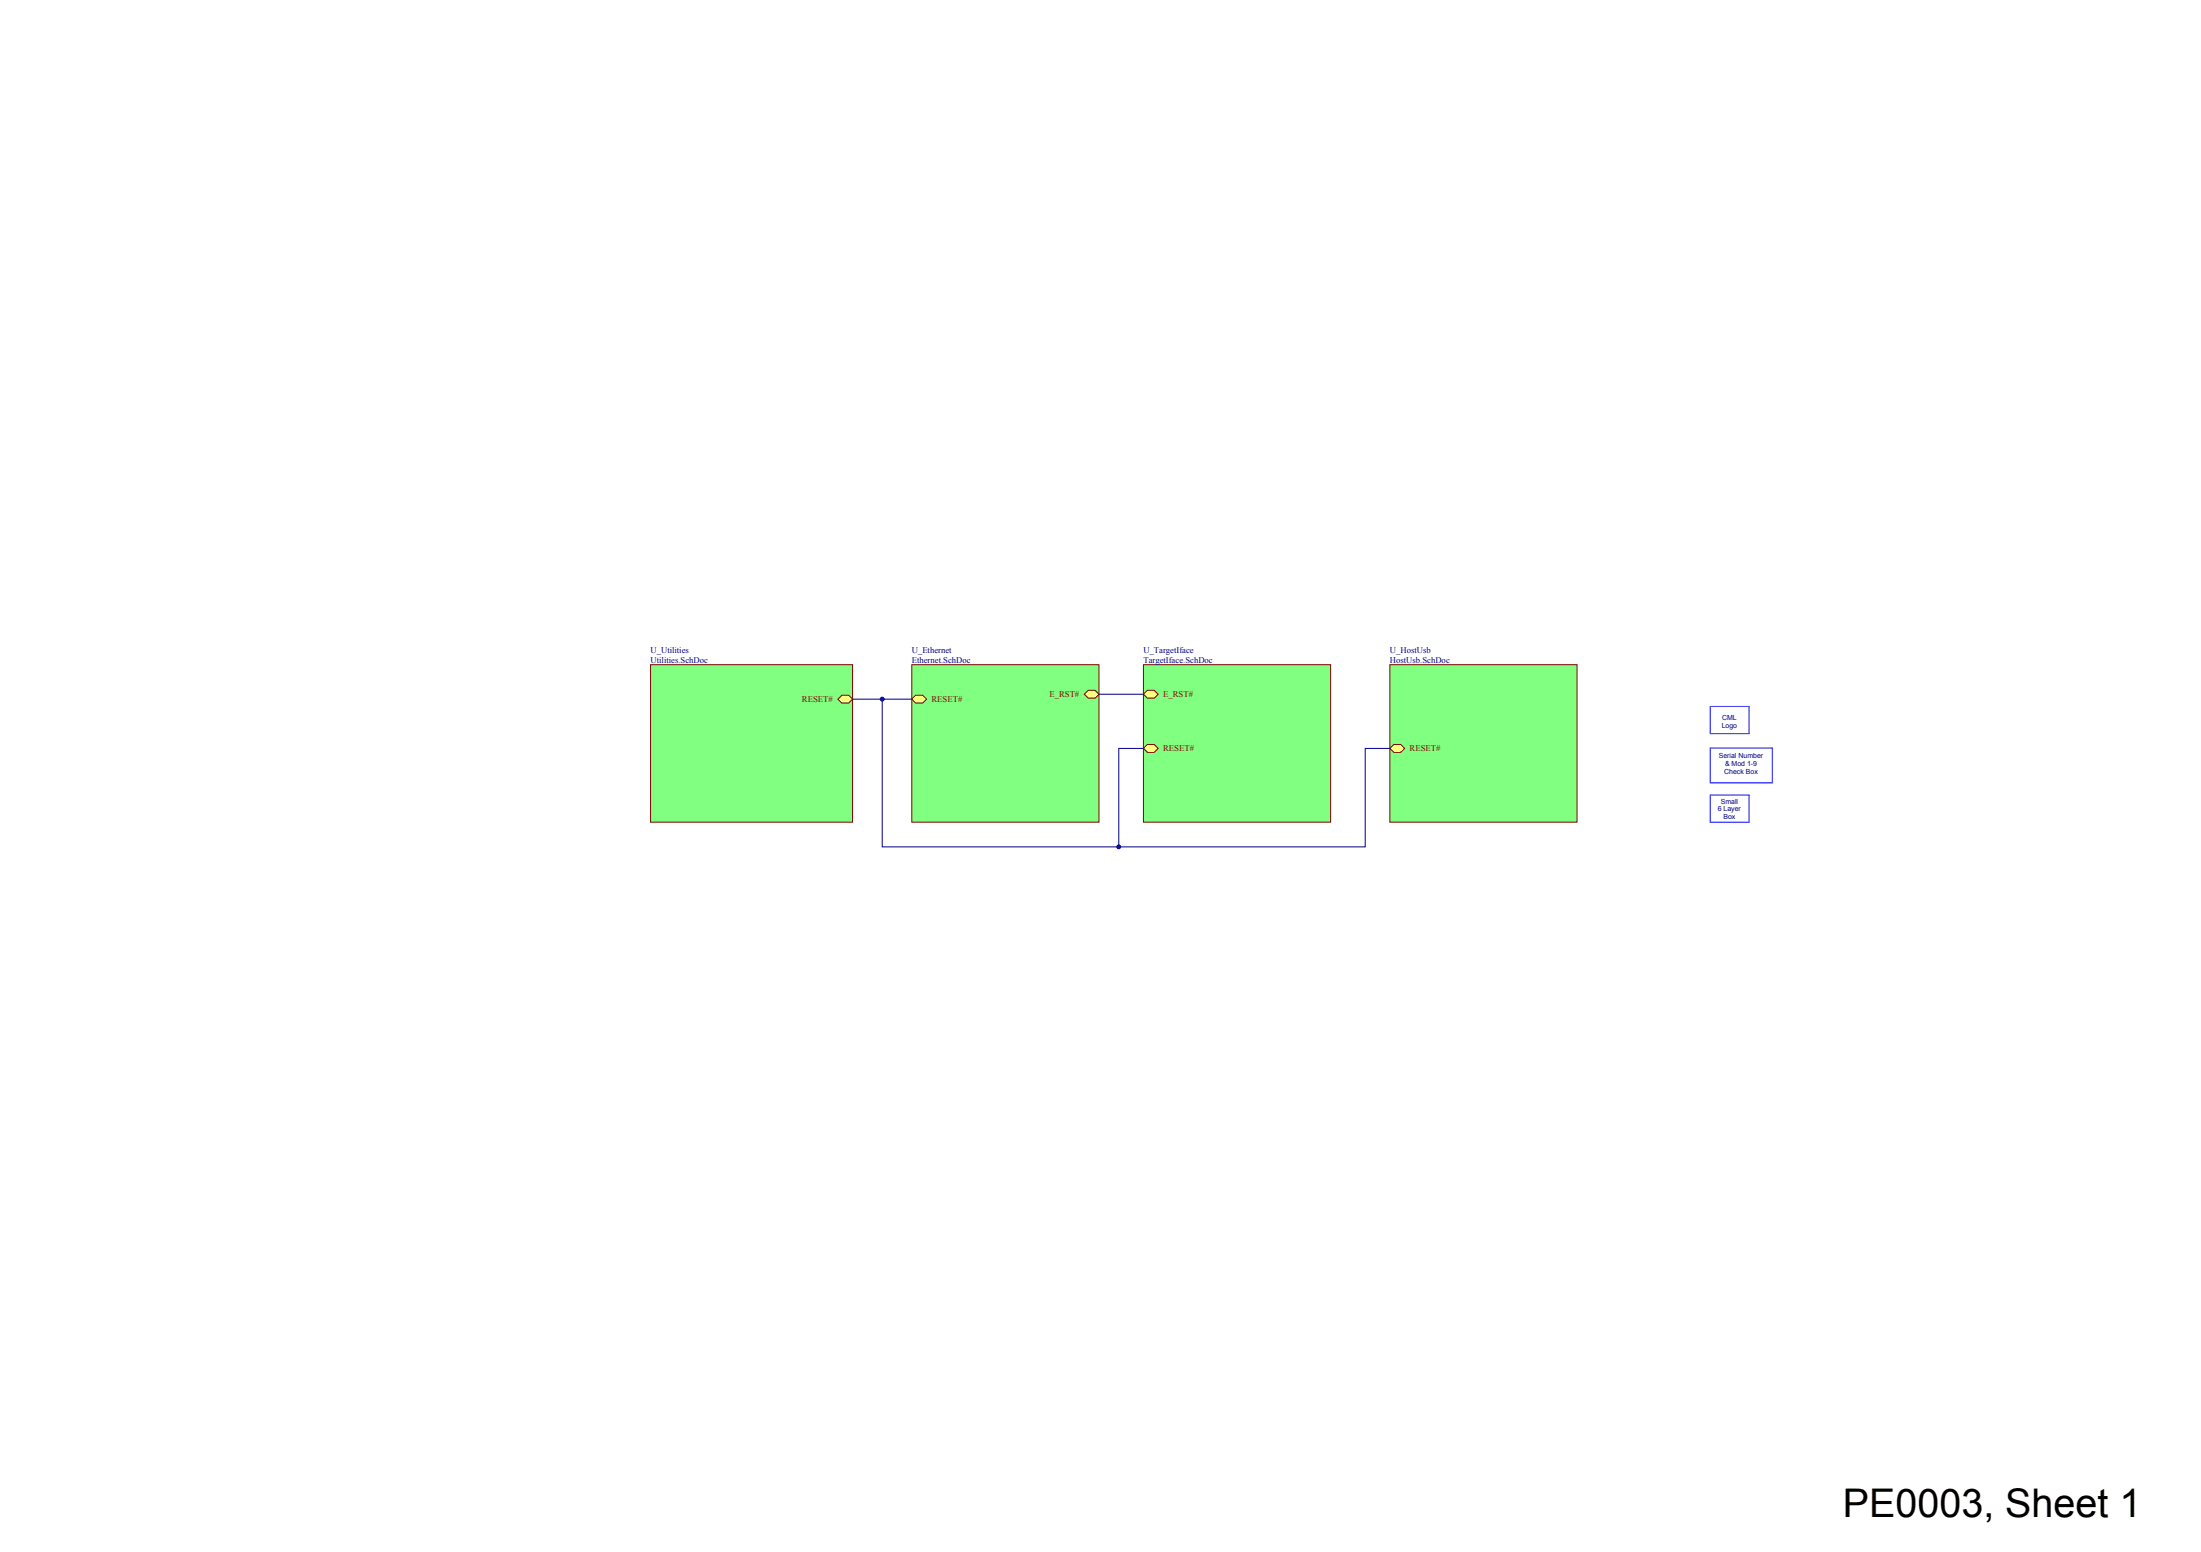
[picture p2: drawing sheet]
<svg xmlns="http://www.w3.org/2000/svg" width="944mm" height="666mm" viewBox="0 0 944 666" stroke-linecap="round" stroke-linejoin="round" font-family="sans-serif">
<path d="M278.9 285.1h86.6v67.5h-86.6z" fill="#80ff80" stroke="#800000" stroke-width=".43"/>
<path d="M359.2 299.9l1.7-1.7h3l1.7 1.7-1.7 1.7h-3z" fill-rule="evenodd" fill="#ffff80" stroke="#800000" stroke-width=".43"/>
<path d="M595.9 285.1h80.3v67.5h-80.3z" fill="#80ff80" stroke="#800000" stroke-width=".43"/>
<path d="M595.9 321l1.7-1.7h3l1.6 1.7-1.6 1.7h-3z" fill-rule="evenodd" fill="#ffff80" stroke="#800000" stroke-width=".43"/>
<path d="M390.9 285.1h80.3v67.5h-80.3z" fill="#80ff80" stroke="#800000" stroke-width=".43"/>
<g fill="#ffff80" stroke="#800000" stroke-width=".43">
<path d="M464.9 297.8l1.7-1.7h2.9l1.7 1.7-1.7 1.7h-2.9z" fill-rule="evenodd"/>
<path d="M390.9 299.9l1.7-1.7h3l1.7 1.7-1.7 1.7h-3z" fill-rule="evenodd"/>
</g>
<path d="M490.2 285.1h80.3v67.5h-80.3z" fill="#80ff80" stroke="#800000" stroke-width=".43"/>
<g fill="#ffff80" stroke="#800000" stroke-width=".43">
<path d="M490.2 297.8l1.7-1.7h3l1.7 1.7-1.7 1.7h-3z" fill-rule="evenodd"/>
<path d="M490.2 321l1.7-1.7h3l1.7 1.7-1.7 1.7h-3z" fill-rule="evenodd"/>
</g>
<path d="M365.6 299.9h25.3M378.3 299.9v63.4h207v-42.3h10.6M471.2 297.8h19M490.2 321h-10.5v42.3" fill="none" stroke="#000080" stroke-width=".43"/>
<path d="M733.3 303h16.6v11.7h-16.6zM733.3 320.8h26.6v15h-26.6zM733.3 341h16.6v11.7h-16.6z" fill="none" stroke="#00f" stroke-width=".43"/>
<g fill="#000080" stroke="#000080" stroke-width=".43">
<circle cx="378.2" cy="299.9" r=".82"/>
<circle cx="479.7" cy="363.2" r=".82"/>
</g>
<text font-size="16.9" x="790.1" y="650.9">PE0003, Sheet 1</text>
<g font-size="3.7" fill="#000080">
<text x="278.9" y="280.1">U_Utilities</text>
<text x="390.9" y="280.1">U_Ethernet</text>
<text x="490.2" y="280.1">U_TargetIface</text>
<text x="595.9" y="280.1">U_HostUsb</text>
<text x="278.9" y="284.2">Utilities.SchDoc</text>
<text x="390.9" y="284.2">Ethernet.SchDoc</text>
<text x="490.2" y="284.2">TargetIface.SchDoc</text>
<text x="595.9" y="284.2">HostUsb.SchDoc</text>
</g>
<g font-size="3.7" fill="#800000">
<text x="449.9" y="299">E_RST#</text>
<text x="498.7" y="299">E_RST#</text>
<text x="343.8" y="301.1">RESET#</text>
<text x="399.4" y="301.1">RESET#</text>
<text x="498.7" y="322.2">RESET#</text>
<text x="604.4" y="322.2">RESET#</text>
</g>
<g font-size="3" fill="#000080">
<text x="738.4" y="309">CML</text>
<text x="738.2" y="312.4">Logo</text>
<text x="736.9" y="325.2">Serial Number</text>
<text x="739.6" y="328.5">&amp; Mod 1-9</text>
<text x="739.3" y="331.8">Check Box</text>
<text x="736.5" y="348">6 Layer</text>
<text x="737.8" y="344.7">Small</text>
<text x="739" y="351.4">Box</text>
</g>
</svg>
